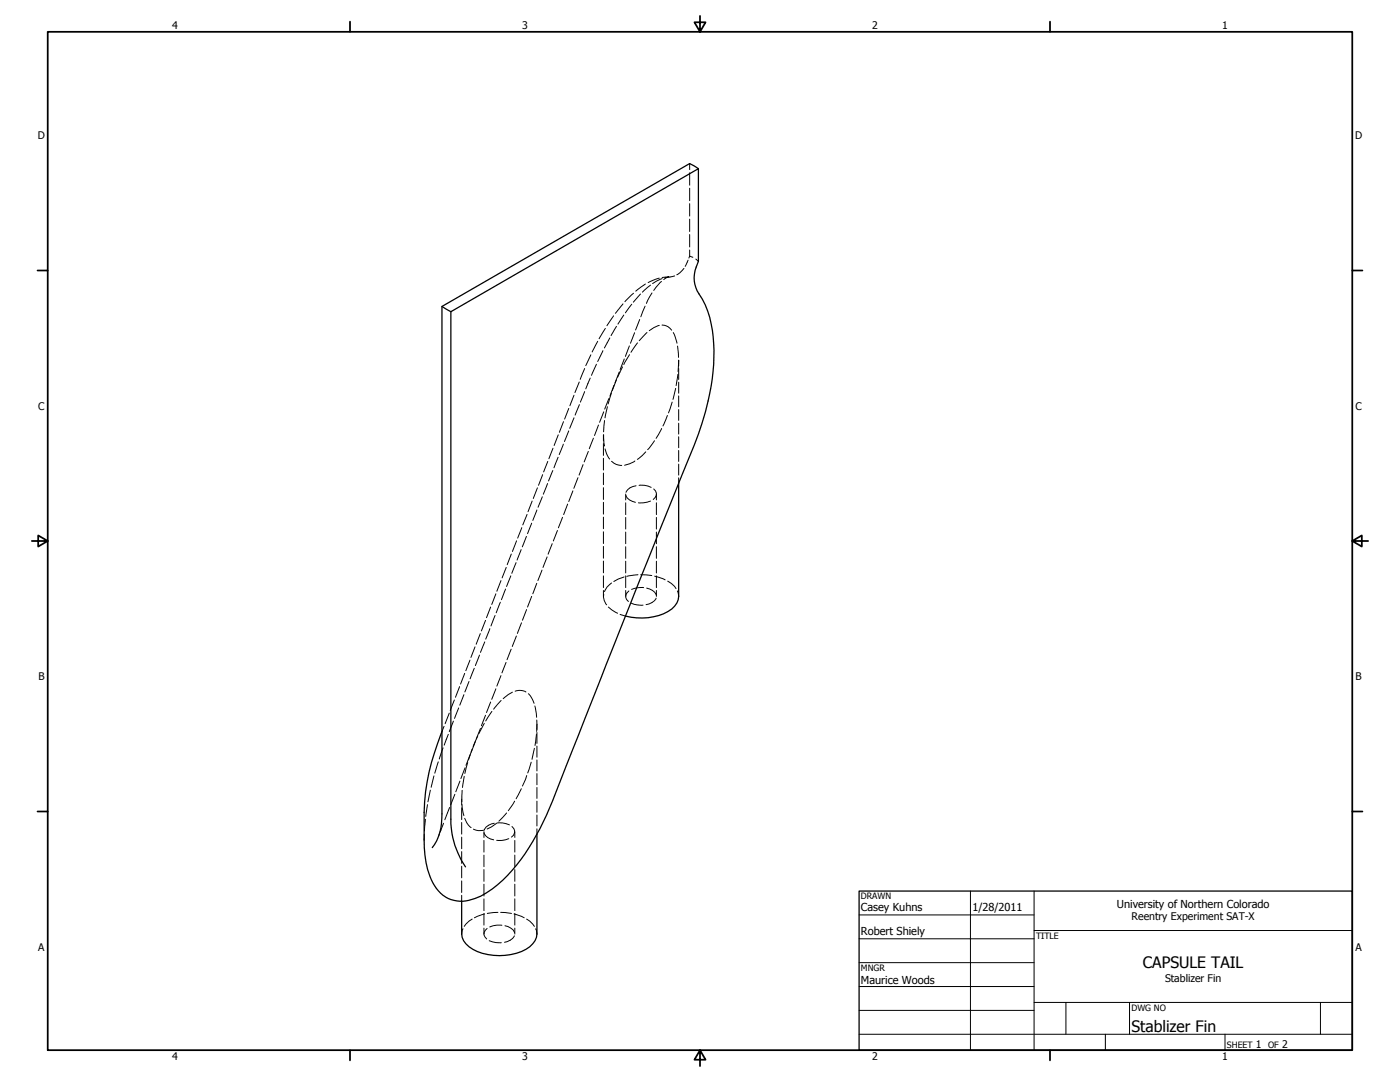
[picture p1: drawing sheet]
<svg xmlns="http://www.w3.org/2000/svg" width="559mm" height="432mm" viewBox="0 0 559 432" stroke-linecap="round" stroke-linejoin="round" font-family="sans-serif">
<!-- layer: Hidden (ANSI) -->
<g fill="none" stroke="#000" stroke-width=".4">
<path d="M275.3 65.3v2.4M275.3 69v4.9M275.3 75.1v5M275.3 81.3v4.9M275.3 87.4v5M275.3 93.6v5M275.3 99.8v2.4M252.9 117l-3.5 3.4M255.7 117.3l-2.9 3.3M257.6 113.3l-3.9 2.9M259.7 113.8l-3.3 2.8M260.2 116.9l-2.2 4.2"/>
<path d="M263.1 111l-4.4 1.8M264 112.3l-3.1 3.6M264.3 110.7l2.5-.2-1.9 1.1M264.3 111.2l-3.8 2M269.3 110.1l-4 .8M273 107.1l-1.6 1.7-1.3 .9M274.6 103.8l-1.1 2.5M275.3 102.2l1.2 .5M275.3 102.2l-.3 .8M277.7 103.4l1.1 .9M238.6 136.2l-2.3 4.3M240.7 140l-2.1 4.3"/>
<path d="M241.6 131.1l-2.5 4.1M243.4 134.9l-2.2 4M244.9 126l-2.6 4M246.1 130.2l-2.2 3.7M248.7 121.3l-3.1 3.7M249 125.7l-2.4 3.6M251.2 138l-1.6 4.2M252.2 121.4l-2.6 3.4M253.3 132.8l-1.6 4.2M254.4 136.8l-2.6 3.8M255.3 127.5l-1.6 4.2M257.5 122.2l-1.7 4.2"/>
<path d="M258.3 132.7l-3.2 3.3M263.1 129.9l-2.1 .8-1.9 1.3M264.2 129.7h.1a4.7 4.7 0 0 1 3.8 2.1M268.7 132.7l1.5 4.3M270.4 138.1l.4 4.5M229.1 157.7l-1.6 4.2M231.2 152.5l-1.7 4.2M233.4 147.1l-1.8 4.3M233.4 156.3l-1.8 4.2M235.6 150.9l-1.8 4.3M235.8 141.6l-2 4.3M238.1 145.4l-2 4.4"/>
<path d="M243 159.1l-1.6 4.2M244 156.8l-1.3 4.4M245 153.8l-1.5 4.3M246.1 151.6l-1.7 4.2M247.1 148.5l-1.6 4.3M248.5 146.4l-2 4.2M249.2 143.3l-1.7 4.2M251.3 141.5l-2.3 4M269.7 155l-1.1 4.4M270.6 149.4l-.7 4.5M270.9 146v-2.2l-.3 4.5M270.9 147.1v4.3"/>
<path d="M270.9 152.5v4.4M270.9 158v4.4M220.7 178.9l-1.6 4.2M222.8 173.5l-1.6 4.3M224.9 177.2l-1.7 4.2M224.9 168.3l-1.6 4.2M227 163l-1.6 4.3M227 172l-1.7 4.2M229.1 166.8l-1.7 4.1M231.3 161.5l-1.7 4.2M236.9 174.9l-1.7 4.2M238.9 169.6l-1.6 4.2"/>
<path d="M240.9 175.9v-2.4l.4 4.5M240.9 177v4.7M241 164.3l-1.7 4.2M241.3 167.8l-.4 4.5M241.5 179.1l.6 1.9 1.2 2.2M242.4 162.3l-.9 4.5M261.2 175.9l-2.7 3.6M264.1 171l-2.2 3.9M266.4 165.8l-1.8 4.2M268.3 160.5l-1.5 4.3M270.9 163.4v4.4M270.9 168.9v4.3"/>
<path d="M270.9 174.3v4.4M270.9 179.8v4.3M212.4 200l-1.6 4.2M214.5 194.7l-1.6 4.2M216.5 198.2l-1.7 4.2M216.6 189.4l-1.7 4.3M218.6 193l-1.7 4.2M218.6 184.1l-1.6 4.2M220.7 187.8l-1.8 4.2M222.8 182.5l-1.7 4.2M228.7 195.9l-1.7 4.3M230.7 190.6l-1.7 4.3"/>
<path d="M232.7 185.4l-1.6 4.2M234.8 180.1l-1.6 4.2M240.9 182.9v4.7M240.9 188.8v4.6M240.9 194.6v4.7M244.1 184.1l.2 .2a5.3 5.3 0 0 0 3.9 1.4M249.7 197.2v2.3M249.8 197.7a4.2 4.2 0 0 0 3.8 2.8M253.4 184l-2.1 1.1-2 .6M253.9 193.9a4.8 4.8 0 0 0-4 2.6M255.1 193.7a8.3 8.3 0 0 1 4.8 .8M257.7 180.3l-3.3 3"/>
<path d="M259.7 200a10.1 10.1 0 0 1-4.9 .7M260.9 195.1a2.44 2.44 0 0 1-.2 4.2M262 197.2v2.3M270.9 185.2v4.4M270.9 190.7v2.2M206.2 215.8l-1.7 4.3M208 219.3l-1.6 4.2M208.3 210.6l-1.7 4.2M210.1 214.1l-1.6 4.1M210.4 205.3l-1.7 4.2M212.2 208.8l-1.6 4.2M214.3 203.5l-1.6 4.2"/>
<path d="M220.4 217l-1.6 4.2M222.5 211.7l-1.6 4.2M224.5 206.4l-1.6 4.2M226.6 201.2l-1.6 4.2M240.9 200.5v4.7M240.9 206.4v4.6M240.9 212.2v4.7M240.9 218.1v4.7M249.7 200.7v4.7M249.7 206.5v4.6M249.7 212.3v4.7M249.7 218.2v4.6"/>
<path d="M262 200.7v4.7M262 206.5v4.6M262 212.3v4.7M262 218.2v4.6M197.9 237l-1.6 4.2M200 231.7l-1.7 4.3M201.8 235.1l-1.6 4.2M202.1 226.4l-1.7 4.2M203.9 229.8l-1.7 4.3M204.1 221.1l-1.7 4.3M206 224.5l-1.7 4.3M212.2 238l-1.6 4.3"/>
<path d="M214.2 232.8l-1.5 4.2M216.3 227.5l-1.6 4.2M218.4 222.2l-1.7 4.2M240.9 223.9v4.7M240.9 229.8v4.7M240.9 235.6v2.4M241 237.2a5.2 5.2 0 0 0 1.1 4.2M244.1 232.7a6.7 6.7 0 0 0-2.8 3.4M249.1 230.3l-4.1 1.7M249.7 224v4.7M249.7 229.8v4.7M249.7 235.6v2.4"/>
<path d="M251 235.8a2.44 2.44 0 0 0-.2 4.2M254.6 229.4l-4.4 .6M255.7 229.4l4.5 .3M256.9 234.5a10.1 10.1 0 0 0-4.8 .7M258.1 234.7a4.8 4.8 0 0 1 3.8 2.8M261.3 229.9l4.2 1.5M261.9 238.7a4.5 4.5 0 0 1-4 2.6M262 224v4.7M262 229.8v4.7M262 235.6v2.4M266.5 231.9l2.7 2.1 .6 .9M270.4 235.8l.5 2.2"/>
<path d="M189.6 258.1l-1.6 4.3M191.7 252.9l-1.6 4.2M193.5 256.2l-1.7 4.1M193.8 247.6l-1.6 4.2M195.5 250.9l-1.6 4.2M195.8 242.3l-1.6 4.2M197.6 245.6l-1.6 4.2M199.7 240.3l-1.6 4.2M204 259.1l-1.6 4.2M206.1 253.8l-1.6 4.2M208.2 248.5l-1.7 4.3M210.2 243.3l-1.7 4.2"/>
<path d="M242.8 242.3l3.7 2.4M247.5 245.2l2.2 .7M251.8 240.7a9.9 9.9 0 0 0 4.9 .8M181.4 279.3l-1.7 4.2M183.5 274l-1.7 4.3M185.2 277.2l-1.7 4.2M185.5 268.7l-1.7 4.3M187.2 272l-1.7 4.2M187.6 263.5l-1.7 4.2M189.3 266.7l-1.7 4.2M191.4 261.4l-1.7 4.2M197.9 274.9l-1.6 4.2"/>
<path d="M200 269.6l-1.7 4.2M200 279.6l-3 3.4M202 264.4l-1.7 4.1M204.5 276.2l-3.6 2.6M205.6 275.8l2.3-.3 2 .7M210.9 276.9l1.3 1.5 1 2.3M176.8 298.4l-1.5 4.5M177.2 289.9l-.8 2.1M178.9 293.1l-1.6 4.3M179.3 284.6l-1.6 4.2M181 287.8l-1.7 4.2M183.1 282.5l-1.7 4.2"/>
<path d="M188.5 299l-1.5 4.2M189.7 295.9l-1.6 4.3M190.7 293.7l-1.9 4.2M191.8 290.7l-1.7 4.2M193.3 288.7l-2.1 4M193.8 285.4l-1.6 4.2M195.8 280.2l-1.6 4.2M196.3 283.9l-2.4 3.8M213.3 298.6l-1 4.4M213.5 281.7l.7 4.6M214.1 293.1l-.5 4.4M214.2 287.3v4.6"/>
<path d="M214.3 289v2.1M214.3 292.3v4.4M214.3 297.8v4.4M171.8 315.3l-1 4.7M173.2 309.6l-1.1 4.6M174.9 304l-1.4 4.5M181.5 317l-1.6 4.2M183.6 311.7l-1.7 4.3M184.3 318.9v2.3M184.5 315.4l-.2 4.5M185.3 309.8l-.7 4.5M185.6 306.5l-1.6 4.2"/>
<path d="M186.7 304.3l-1.2 4.4M187.6 301.2l-1.6 4.2M205.4 319.7l-2.5 3.8M208.1 314.8l-2.1 4M210.2 309.5l-1.7 4.2M212 304.2l-1.4 4.3M214.3 303.3v4.4M214.3 308.7v4.5M214.3 314.3v4.3M214.3 319.7v4.5M169.4 332.9l-.1 2.3M169.8 327l-.4 4.7"/>
<path d="M170.6 321.1l-.7 4.7M175.5 332.7l-.4 .7M177 328.5l-1.3 3.5M179.5 322.3l-2 4.9M184.3 322.4v4.7M184.3 328.2v4.7M184.3 334.1v4.6M184.3 339.9v4.7M184.4 321.1l.8 4.4M185.5 326.6l.8 1.8 1.7 1.9M193.2 331.9v2.3M193.2 335.4v4.6"/>
<path d="M193.2 332.4a4 4 0 0 0 3.8 2.8M197.3 328.5a4.9 4.9 0 0 0-3.9 2.7l-2.6 .3-1.8-.6M198.2 328.5l-3.8 2.3M198.5 328.4a8.9 8.9 0 0 1 4.8 .8M202.2 324.4l-3.1 3.3M203.1 334.7a8.9 8.9 0 0 1-4.9 .6M204.3 329.9a2.43 2.43 0 0 1-.1 4.2M205.5 331.9v2.3M205.5 335.4v4.6M214.3 325.2v4.4M214.3 330.8v2.1M184.3 345.7v4.6"/>
<path d="M184.3 351.5v4.7M184.3 357.3v2.4M193.2 341.2v4.7M193.2 347v4.7M193.2 352.9v4.7M193.2 358.7v4.7M205.5 341.2v4.7M205.5 347v4.7M205.5 352.9v4.7M205.5 358.7v4.7M184.8 370.6l-.5 2.1M188.5 366.8l-1.3 .8-1.9 2.1"/>
<path d="M193.2 364.6v4.6M193.2 370.4v2.3M193.4 364.7l-4 1.6M194.4 370.5a2.47 2.47 0 0 0-.2 4.2M195.3 375.4l2.7 .8h2.1M198.8 364.1l-4.3 .5M199.8 364.1l4.4 .5M200.3 369.3a8.4 8.4 0 0 0-4.8 .7M201.5 369.4a4.8 4.8 0 0 1 3.9 2.8M205.2 364.7l4 1.6M205.3 373.4a4.5 4.5 0 0 1-3.9 2.6M205.5 364.6v4.6"/>
<path d="M205.5 370.4v2.3M210.2 366.8l1.3 .8 1.8 2.1M213.8 370.6l.5 2.1"/>
</g>
<!-- layer: Visible (ANSI) -->
<path d="M278.8 67.3l-3.5-2-98.9 57v202.5a20.9 20.9 0 0 1-3.9 13.5M176.4 122.3l3.6 2.1M270.9 192.9v45.1a8.4 8.4 0 0 1-6 6.9 24.3 24.3 0 0 1-15.2 1M176.4 292a93.6 93.6 0 0 0-7.1 43.2 32 32 0 0 0 4.8 19.3 12.4 12.4 0 0 0 15.4 4.1 43.8 43.8 0 0 0 18.4-15.6l1.6-2.3a119.1 119.1 0 0 0 13.7-27.9l31.7-80.1 19.9-49.4a102.2 102.2 0 0 0 10.1-46.1 38 38 0 0 0-6.6-21.1 12.8 12.8 0 0 1 .5-11.8v-37l-98.8 57.1v202.5a33.1 33.1 0 0 0 5.8 19M214.3 332.9v39.8a8.7 8.7 0 0 1-6.1 7 23.1 23.1 0 0 1-21-1.9 6.7 6.7 0 0 1-2.9-5.1v-13" fill="none" stroke="#000" stroke-width=".51"/>
<!-- layer: Border (ANSI) -->
<g fill="none" stroke="#000" stroke-width=".7">
<path d="M19 12.7h520.8v406.4h-520.8zM139.7 8.6v4.1M279.4 6.3v6.4l-2.2-3.8h4.4l-2.2 3.8M419.1 8.6v4.1M15 107.9h4M539.8 107.9h4M12.7 215.9h6.3l-3.8-2.2v4.4l3.8-2.2M539.8 215.9l3.8 2.2v-4.4l-3.8 2.2h6.3M15 323.8h4M539.8 323.8h4M139.7 419.1v4.1M279.4 419.1l2.2 3.8h-4.4l2.2-3.8v6.3"/>
<path d="M419.1 419.1v4.1"/>
</g>
<!-- layer: Title (ANSI) -->
<g fill="none" stroke="#000" stroke-width=".4">
<path d="M387.3 355.6v63.5M412.7 355.6v63.5M342.9 365.1h69.8M342.9 374.6h69.8M412.7 371.3h127.1M342.9 384.2h69.8M342.9 393.7h69.8M342.9 412.7h196.9M342.9 403.2h69.8M412.7 400h127.1M425.4 400v12.7M441.2 412.7v6.4"/>
<path d="M450.8 400v12.7M488.9 412.7v6.4M527 400v12.7"/>
</g>
<path d="M342.9 355.6h196.9v63.5h-196.9z" fill="none" stroke="#000" stroke-width=".51"/>
<g font-size="6.3">
<text x="456.2" y="386.3">CAPSULE TAIL</text>
<text x="451.6" y="411.9">Stablizer Fin</text>
</g>
<g font-size="4.4">
<text x="343.7" y="363.5">Casey Kuhns</text>
<text x="388.1" y="363.7">1/28/2011</text>
<text x="445.8" y="362.2">University of Northern Colorado</text>
<text x="343.7" y="373">Robert Shiely</text>
<text x="343.7" y="392.9">Maurice Woods</text>
</g>
<g font-size="4.2">
<text x="68.7" y="11.7">4</text>
<text x="208.4" y="11.7">3</text>
<text x="348.1" y="11.7">2</text>
<text x="487.8" y="11.7">1</text>
<text x="15.1" y="55.5">D</text>
<text x="540.9" y="55.5">D</text>
<text x="15.2" y="163.4">C</text>
<text x="541" y="163.4">C</text>
<text x="15.3" y="271.4">B</text>
<text x="541.1" y="271.4">B</text>
<text x="451.7" y="367.3">Reentry Experiment SAT-X</text>
<text x="15.2" y="379.3">A</text>
<text x="541" y="379.3">A</text>
<text x="465" y="391.9">Stablizer Fin</text>
<text x="501.3" y="418.3">1</text>
<text x="511.8" y="418.3">2</text>
<text x="68.7" y="423.2">4</text>
<text x="208.4" y="423.2">3</text>
<text x="348.1" y="423.2">2</text>
<text x="487.8" y="423.2">1</text>
</g>
<g font-size="3.5">
<text x="343.7" y="358.9">DRAWN</text>
<text x="413.5" y="374.6">TITLE</text>
<text x="343.7" y="387.5">MNGR</text>
<text x="451.6" y="403.4">DWG NO</text>
<text x="489.7" y="418.3">SHEET</text>
<text x="506.2" y="418.3">OF</text>
</g>
</svg>
